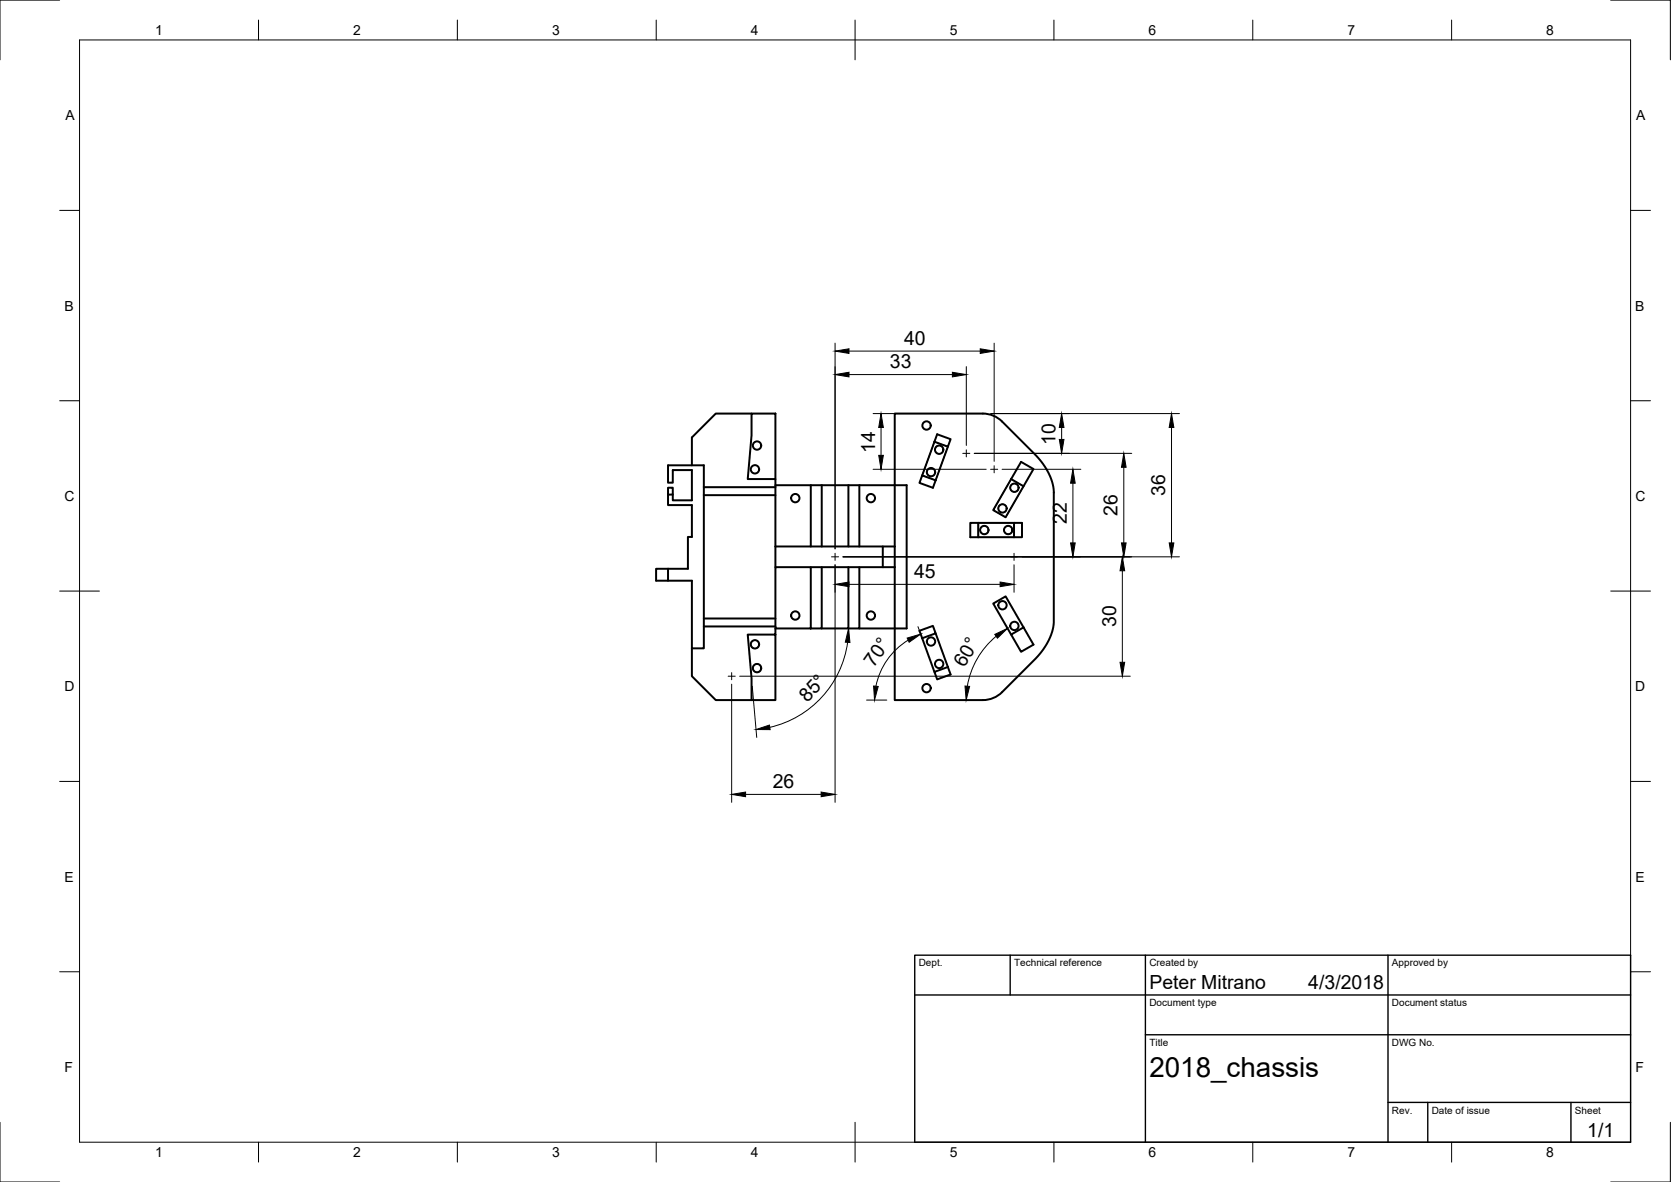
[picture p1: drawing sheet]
<svg xmlns="http://www.w3.org/2000/svg" width="420mm" height="297mm" viewBox="0 0 420 297" stroke-linecap="round" stroke-linejoin="round" font-family="sans-serif">
<!-- layer: Visible -->
<g fill="none" stroke="#000" stroke-width=".5">
<path d="M189 103.9h6v16.5h-7l1-11zM189 103.9h-9l-6 6v7M225 103.9h22.1a6.8 6.8 0 0 1 4.9 2l8.4 8.4 1.7 2.1 1.2 1.8 .9 2 .6 1.8 .2 1.8v32.4l-.3 2.1-1.2 3.1-2 2.8-9.5 9.7a6.8 6.8 0 0 1-4.9 2h-22.1zM235 111l3.3 1.2 .7-1.8-3.4-1.3-3.7 10.4M238.3 112.2l-3.7 10.4-3.4-1.2 .7-1.9 3.4 1.2M256.7 116.1l3.2 1.8-2.5 4.3-3.2-1.8zM168 122.6h1.2v1.7h-1.2zM168 124.3v2.6h6v8h-1v8h-5v3h6v17h3v-46h-9v4.4h1.2v-3.2h4.8v7.6h-4.8v-1.4M177 122.4h18M177 124.4h18M195 137.3h30M195 137.3v-15.4h8.9v15.4"/>
<path d="M195 120.4v1.5M195 137.3v5.2M203.9 121.9h21.1M206.6 121.9v15.4M213.3 121.9v15.4M216.1 121.9v15.4M222 137.3v5.2M225 121.9h3v36h-11.9M246 135v-3.6h-2v3.6h11M246 131.4h11v3.6h-2v-3.6M254.2 120.4l-4.5 7.8 3.2 1.8 4.5-7.8M168 142.9h-3v3h3"/>
<path d="M177 157.4h18M177 155.4h18M195 157.9v18h-6v-5.5l-1-10.9h7M195 142.5h8.9v15.4h-8.9zM203.9 142.5h21.1M206.6 142.5v15.4h-2.7M213.3 142.5v15.4h-6.7M216.1 142.5v15.4h-2.8M235.3 159.2l3.7 10.3-3.4 1.2-.6-1.8 3.3-1.3M254.2 159.5l3.2-1.8 2.5 4.3-3.2 1.8zM257.4 157.7l-4.5-7.8-3.2 1.8 4.5 7.8M174 162.9v7l6 6h9"/>
<path d="M231.9 160.4l3.4-1.2-.7-1.9-3.4 1.2 3.8 10.4"/>
<circle cx="189.8" cy="117.9" r="1.05"/>
<circle cx="190.3" cy="112" r="1.05"/>
<circle cx="233" cy="106.9" r="1.05"/>
<circle cx="234.1" cy="118.6" r="1.05"/>
<circle cx="236.1" cy="113" r="1.05"/>
<circle cx="200" cy="125.2" r="1.05"/>
<circle cx="219" cy="125.2" r="1.05"/>
<circle cx="247.5" cy="133.2" r="1.05"/>
<circle cx="252.1" cy="127.8" r="1.05"/>
<circle cx="253.5" cy="133.2" r="1.05"/>
<circle cx="255.1" cy="122.6" r="1.05"/>
<circle cx="200" cy="154.7" r="1.05"/>
<circle cx="219" cy="154.7" r="1.05"/>
<circle cx="252.1" cy="152.1" r="1.05"/>
<circle cx="255.1" cy="157.3" r="1.05"/>
<circle cx="189.8" cy="161.9" r="1.05"/>
<circle cx="190.3" cy="167.9" r="1.05"/>
<circle cx="233" cy="172.9" r="1.05"/>
<circle cx="234.1" cy="161.2" r="1.05"/>
<circle cx="236.1" cy="166.9" r="1.05"/>
</g>
<!-- layer: Reference -->
<g fill="none" stroke="#000" stroke-width=".25">
<path d="M235 111l3.3 1.2-3 8.5-3.4-1.2zM242.1 113.9h1.8M243 113v1.8M249.1 117.9h1.8M250 117v1.8M209.1 139.9h1.8M210 139v1.8M246 131.4h9v3.6h-9zM254.1 139.9h1.8M254.2 120.4l3.2 1.8-4.5 7.8-3.2-1.8zM255 139v1.8M183.1 169.9h1.8"/>
<path d="M184 169v1.8"/>
<circle cx="234.1" cy="118.7" r="1.05"/>
<circle cx="236.1" cy="113" r="1.05"/>
<circle cx="247.5" cy="133.2" r="1.05"/>
<circle cx="252.1" cy="127.8" r="1.05"/>
<circle cx="253.5" cy="133.2" r="1.05"/>
<circle cx="255.1" cy="122.6" r="1.05"/>
<circle cx="189.8" cy="161.9" r="1.05"/>
<circle cx="190.3" cy="167.9" r="1.05"/>
</g>
<!-- layer: Border -->
<g fill="none" stroke="#000" stroke-width=".25">
<path d="M15 0h-15v15M20 10h390v277h-390zM65 5v5M115 5v5M165 5v5M215 5v10M265 5v5M315 5v5M365 5v5M405 0h15v15M15 52.9h5M410 52.9h5"/>
<path d="M15 100.7h5M410 100.7h5M15 148.5h10M405 148.5h10M15 196.4h5M410 196.4h5M15 244.2h5M410 244.2h5M0 282v15h15M65 287v5M115 287v5M165 287v5"/>
<path d="M215 282v10M265 287v5M315 287v5M365 287v5M420 282v15h-15"/>
</g>
<!-- layer: TitleBlock -->
<path d="M230 240h180v47h-180zM230 250h180M254 240v10M288 240v47M349 240v47M288 260h122M349 277h61M359 277v10M395 277v10" fill="none" stroke="#000" stroke-width=".35"/>
<!-- layer: Dimensions -->
<g fill="none" stroke="#000" stroke-width=".25">
<path d="M210 86.2v51.7M213.5 94.1h26M213.5 88.2h33M243 92.1v19.8M250 86.2v29.7M219.5 117.9h28.5M219.5 103.9h25.6M221.5 107.4v7M245 113.9h39.6M249.1 103.9h47.5M252 117.9h19.8M266.9 107.4v3"/>
<path d="M282.6 117.4v19M294.6 107.4v29M212 139.9h84.6M269.8 121.4v15M205.9 157.9h9.5M210 141.9v59.7M213.5 146.8h38M230.8 157.5l.4 1M250.5 159.9a20.8 20.8 0 0 0-7.3 12.5M255 141.9v6.9M282.2 143.4v23M184 171.9v29.7"/>
<path d="M186 169.9h98.2M189.1 172.4l1.2 12.9M213.1 161.4a25.5 25.5 0 0 1-19.5 21.4M217.9 175.9h5.1M228.3 160.9a17.6 17.6 0 0 0-8.1 11.5M187.5 199.6h19"/>
</g>
<g fill="#000" stroke="#000" stroke-width=".25">
<path d="M210 94.1l3.5-.5v1.1zM210 88.2l3.5-.5v1.1zM239.5 93.6l3.5 .5-3.5 .6zM246.5 87.7l3.5 .5-3.5 .6zM220.9 114.4h1.2l-.6 3.5zM221.5 103.9l.6 3.5h-1.2zM266.4 110.4h1.1l-.6 3.5zM266.9 103.9l.6 3.5h-1.1zM282.6 113.9l.6 3.5h-1.2zM294.6 103.9l.6 3.5h-1.2zM269.8 117.9l.6 3.5h-1.2zM269.2 136.4h1.2l-.6 3.5z"/>
<path d="M282 136.4h1.2l-.6 3.5zM294 136.4h1.2l-.6 3.5zM210 146.8l3.5-.5v1.1zM250.1 159.4l3.2-1.5-2.5 2.5zM251.5 146.3l3.5 .5-3.5 .6zM282.2 139.9l.6 3.5h-1.2zM213.4 157.9l.3 3.6-1.2-.1zM219.7 172.4l1.1 .1-.9 3.4zM228.1 160.3l3.4-.9-2.9 2zM242.6 172.4l1.2 .1-.9 3.4zM281.6 166.4h1.2l-.6 3.5zM184 199.6l3.5-.6v1.2z"/>
<path d="M190.1 183.3l3.4-1.1 .1 1.2zM206.5 199l3.5 .6-3.5 .6z"/>
</g>
<text font-size="7" x="289" y="270.5">2018_chassis</text>
<g font-size="4.9">
<text x="227.3" y="86.7">40</text>
<text x="223.8" y="92.6">33</text>
<text x="220" y="113.8" transform="rotate(-90 220 113.8)">14</text>
<text x="265.4" y="111.8" transform="rotate(-90 265.4 111.8)">10</text>
<text x="293" y="124.6" transform="rotate(-90 293 124.6)">36</text>
<text x="268.3" y="131.6" transform="rotate(-90 268.3 131.6)">22</text>
<text x="281" y="129.6" transform="rotate(-90 281 129.6)">26</text>
<text x="229.8" y="145.3">45</text>
<text x="280.6" y="157.6" transform="rotate(-90 280.6 157.6)">30</text>
<text x="219.7" y="167.9" transform="rotate(-55 219.7 167.9)">70°</text>
<text x="242.6" y="167.9" transform="rotate(-60 242.6 167.9)">60°</text>
<text x="203.1" y="176.8" transform="rotate(-47 203.1 176.8)">85°</text>
<text x="194.3" y="198.1">26</text>
<text x="289" y="248.5">Peter Mitrano</text>
<text x="329" y="248.5">4/3/2018</text>
<text x="399.1" y="285.7">1/1</text>
</g>
<g font-size="3.5">
<text x="39" y="8.8">1</text>
<text x="88.8" y="8.8">2</text>
<text x="138.8" y="8.8">3</text>
<text x="188.7" y="8.8">4</text>
<text x="238.8" y="8.8">5</text>
<text x="288.7" y="8.8">6</text>
<text x="338.8" y="8.8">7</text>
<text x="388.8" y="8.8">8</text>
<text x="16.4" y="30.2">A</text>
<text x="411.4" y="30.2">A</text>
<text x="16.2" y="78">B</text>
<text x="411.2" y="78">B</text>
<text x="16.2" y="125.9">C</text>
<text x="411.2" y="125.9">C</text>
<text x="16.2" y="173.7">D</text>
<text x="411.2" y="173.7">D</text>
<text x="16.2" y="221.5">E</text>
<text x="411.2" y="221.5">E</text>
<text x="16.2" y="269.4">F</text>
<text x="411.2" y="269.4">F</text>
<text x="39" y="290.8">1</text>
<text x="88.8" y="290.8">2</text>
<text x="138.8" y="290.8">3</text>
<text x="188.7" y="290.8">4</text>
<text x="238.8" y="290.8">5</text>
<text x="288.7" y="290.8">6</text>
<text x="338.8" y="290.8">7</text>
<text x="388.8" y="290.8">8</text>
</g>
<g font-size="2.5">
<text x="231" y="242.8">Dept.</text>
<text x="255" y="242.8">Technical reference</text>
<text x="289" y="242.8">Created by</text>
<text x="350" y="242.8">Approved by</text>
<text x="289" y="252.8">Document type</text>
<text x="350" y="252.8">Document status</text>
<text x="289" y="262.8">Title</text>
<text x="350" y="262.8">DWG No.</text>
<text x="350" y="279.8">Rev.</text>
<text x="360" y="279.8">Date of issue</text>
<text x="396" y="279.8">Sheet</text>
</g>
</svg>
